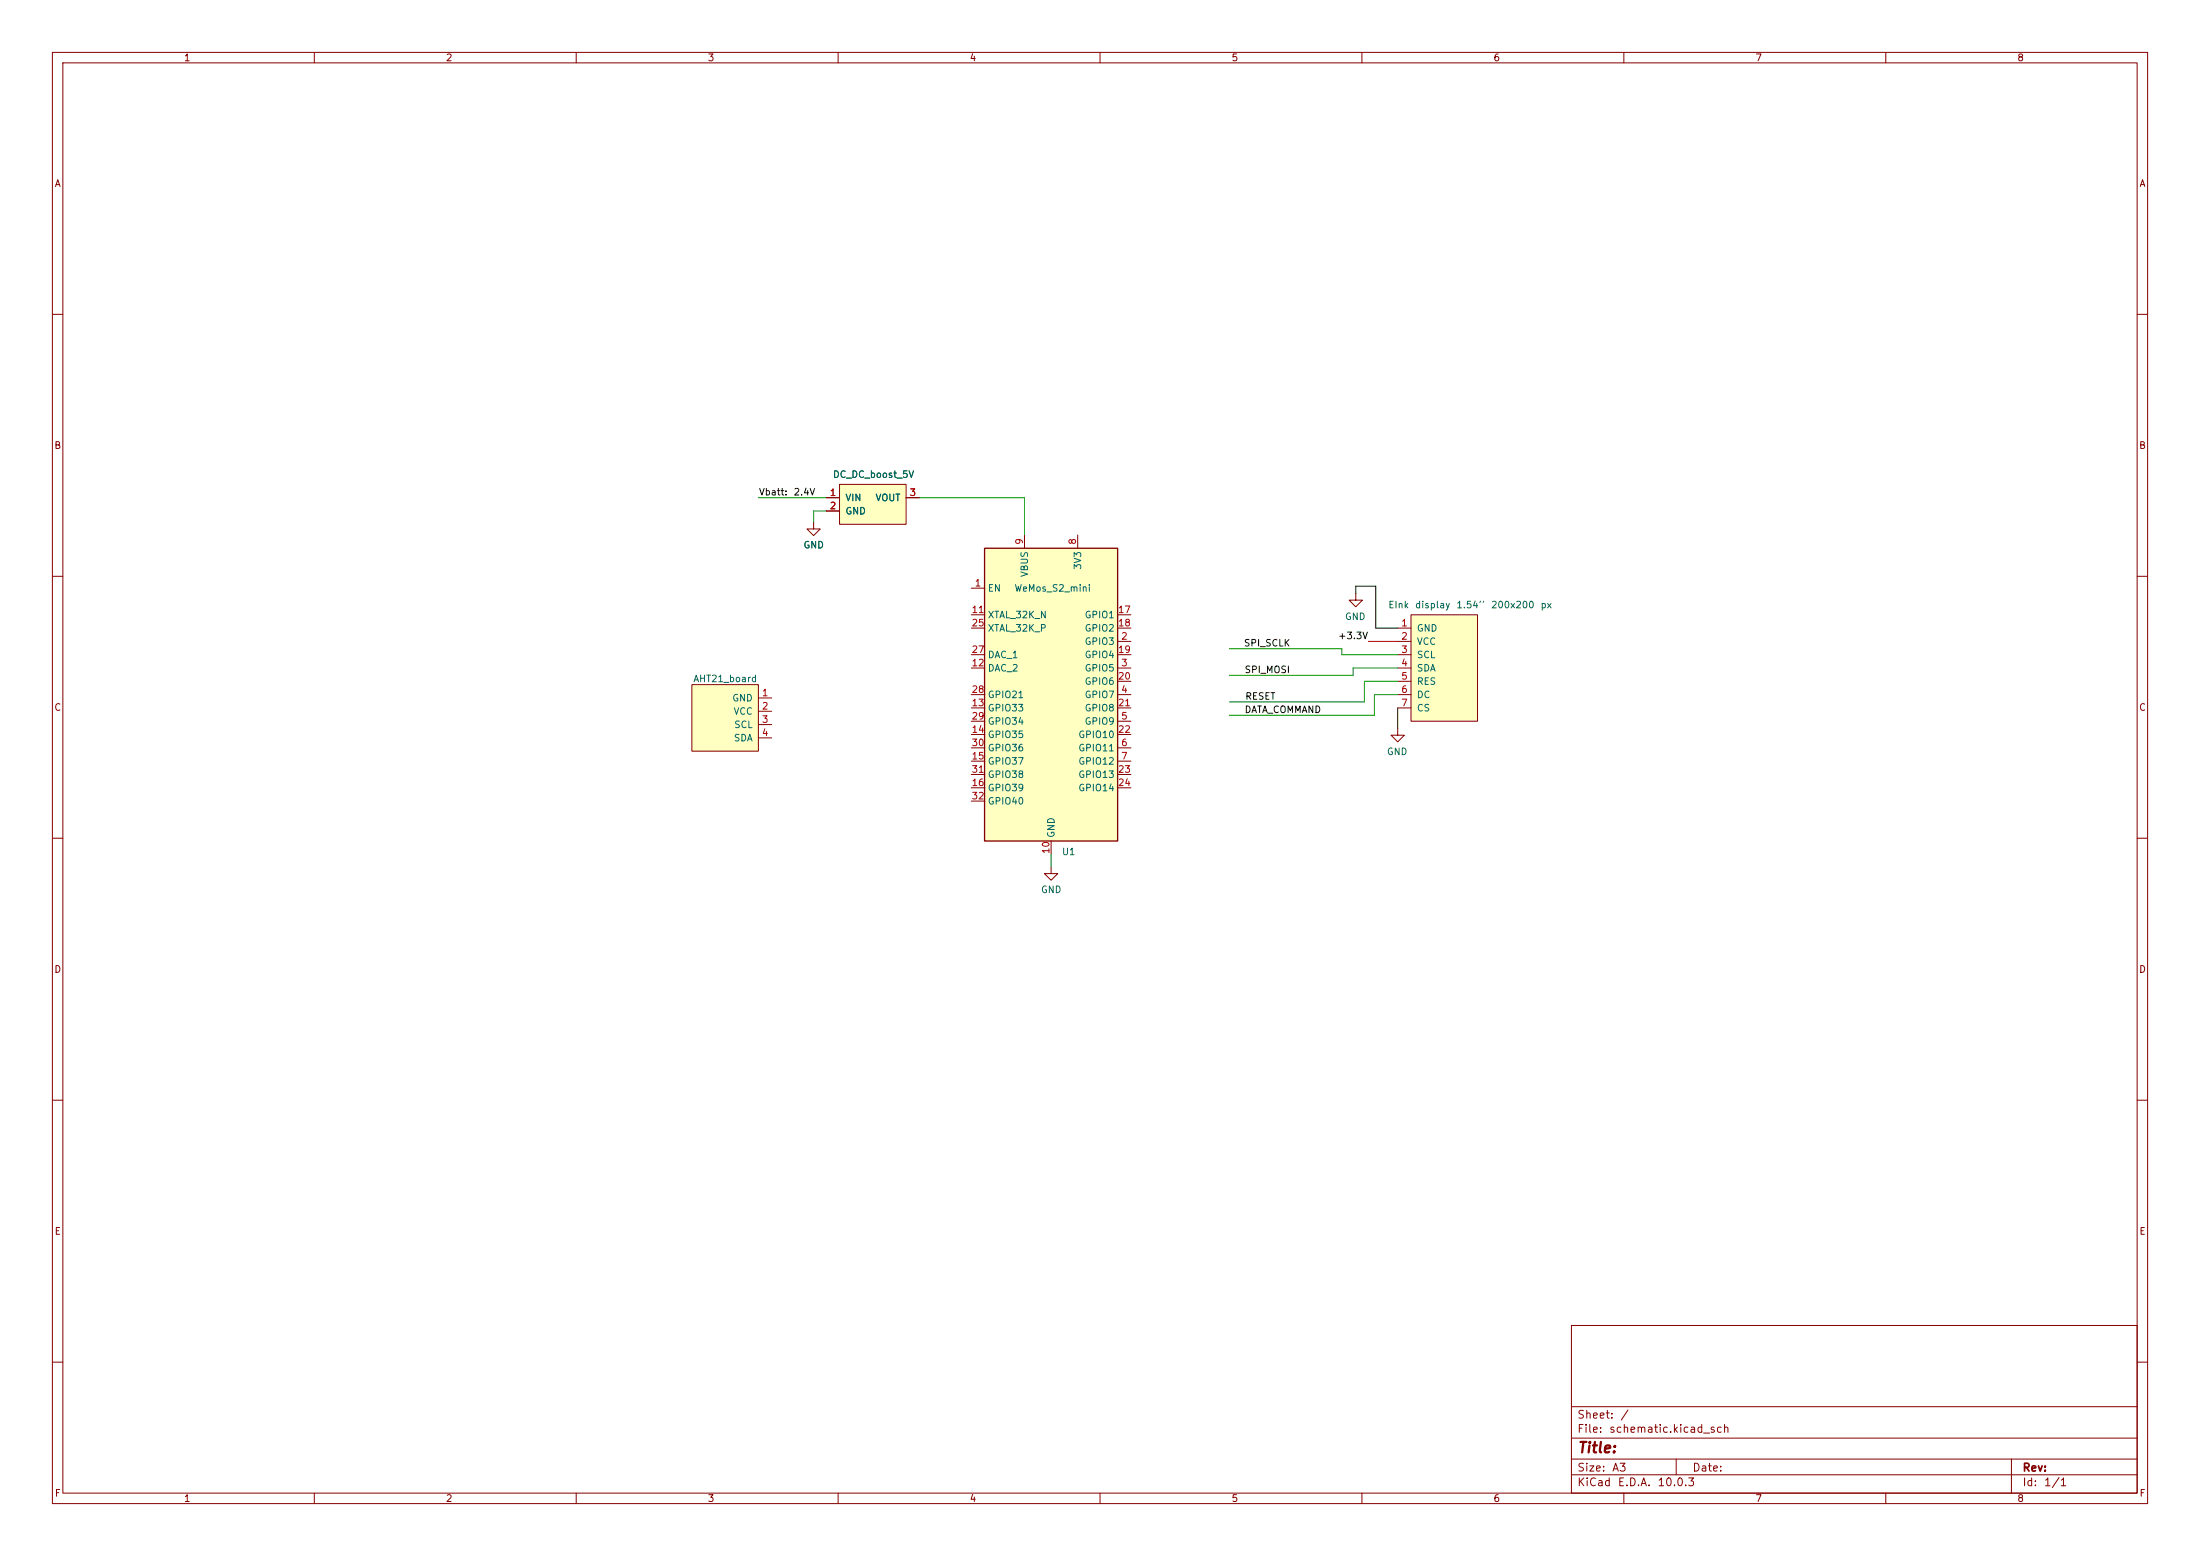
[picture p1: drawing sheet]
<svg xmlns="http://www.w3.org/2000/svg" width="420mm" height="297mm" viewBox="0 0 420 297" stroke-linecap="round" stroke-linejoin="round" font-family="sans-serif">
<g fill="none" stroke="#840000" stroke-width=".19">
<path d="M10 10h400v277h-400zM12 12h396v273h-396zM60 10v2M110 10v2M160 10v2M210 10v2M260 10v2M310 10v2M360 10v2M10 60h2M408 60h2M10 110h2"/>
<path d="M408 110h2M10 160h2M408 160h2M10 210h2M408 210h2M300 253h108v32h-108zM10 260h2M300 278.5h108M300 274.5h108M300 268.5h108M320 278.5v3M384 278.5v6.5"/>
<path d="M408 260h2M60 285v2M110 285v2M160 285v2M210 285v2M260 285v2M300 281.5h108M310 285v2M360 285v2"/>
</g>
<path d="M132.1 130.7h12.7v12.7h-12.7z" fill="#ffffc2"/>
<path d="M132.1 130.7h12.7v12.7h-12.7zM144.8 133.2h2.5M144.8 135.8h2.5M144.8 138.3h2.5M266.8 139.1v1.2h-1.2l1.2 1.3 1.3-1.3h-1.3M144.8 140.8h2.5" fill="none" stroke="#840000" stroke-width=".19"/>
<path d="M188 104.6h25.4v55.9h-25.4z" fill="#ffffc2"/>
<path d="M188 104.6h25.4v55.9h-25.4z" fill="none" stroke="#840000" stroke-width=".25"/>
<g fill="none" stroke="#840000" stroke-width=".19">
<path d="M185.4 112.3h2.6M185.4 117.3h2.6M185.4 119.9h2.6M195.6 102.1v2.5M205.7 102.1v2.5M213.4 117.3h2.5M213.4 119.9h2.5M185.4 127.5h2.6M185.4 132.6h2.6M185.4 137.7h2.6M185.4 135.1h2.6M185.4 125h2.6"/>
<path d="M213.4 122.4h2.5M213.4 127.5h2.5M213.4 132.6h2.5M213.4 137.7h2.5M213.4 135.1h2.5M213.4 125h2.5M213.4 130h2.5M185.4 142.7h2.6M185.4 145.3h2.6M185.4 140.2h2.6M185.4 150.4h2.6M185.4 147.8h2.6"/>
<path d="M185.4 152.9h2.6M213.4 142.7h2.5M213.4 145.3h2.5M213.4 140.2h2.5M213.4 150.4h2.5M213.4 147.8h2.5M200.7 160.5v2.6"/>
</g>
<path d="M269.4 117.3h12.7v20.4h-12.7z" fill="#ffffc2"/>
<path d="M155.3 99.7v1.3h1.3l-1.3 1.2-1.2-1.2h1.2M258.8 113.3v1.3h-1.2l1.2 1.2 1.3-1.2h-1.3M266.8 119.9h2.6M269.4 117.3h12.7v20.4h-12.7zM266.8 122.4h2.6M266.8 125h2.6M266.8 127.5h2.6M266.8 130h2.6M266.8 132.6h2.6M266.8 135.1h2.6M200.7 165.5v1.3h1.2l-1.2 1.2-1.3-1.2h1.3" fill="none" stroke="#840000" stroke-width=".19"/>
<path d="M160.3 92.5h12.7v7.6h-12.7z" fill="#ffffc2"/>
<path d="M157.7 95h2.6M157.7 97.5h2.6M160.3 92.5h12.7v7.6h-12.7zM173 95h2.5" fill="none" stroke="#840000" stroke-width=".19"/>
<path d="M258.8 113.3v-1.4h3.8v8h4.2M266.8 135.1v4" fill="none" stroke="#000" stroke-width=".19"/>
<path d="M144.8 95h12.9M157.7 97.5h-2.4v2.2M175.5 95h20.1v7.1M234.7 123.8h21.5v1.2h10.6M266.8 132.6h-4.4v3.9h-27.7M266.8 130h-6.3v4h-25.8M266.8 127.5h-8.5v1.4h-23.6M200.7 163.1v2.4" fill="none" stroke="#009600" stroke-width=".19"/>
<path d="M261.2 122.4h5.6" fill="none" stroke="#c20000" stroke-width=".19"/>
<text font-size="2" fill="#840000" x="301" y="277.8">Title:</text>
<g font-size="1.5" fill="#840000">
<text x="301" y="273.8">File:</text>
<text x="301" y="271.1">Sheet:</text>
<text x="307.1" y="273.8">schematic.kicad_sch</text>
<text x="309.2" y="271.1">/</text>
<text x="301" y="281.2">Size:</text>
<text x="307.6" y="281.2">A3</text>
<text x="323" y="281.2">Date:</text>
<text x="386" y="281.2">Rev:</text>
<text x="301" y="284">KiCad</text>
<text x="308.7" y="284">E.D.A.</text>
<text x="316.3" y="284">10.0.3</text>
<text x="386" y="284">Id:</text>
<text x="390.1" y="284">1/1</text>
</g>
<g font-size="1.3" fill="#840000">
<text x="35" y="12">1</text>
<text x="85" y="12">2</text>
<text x="135" y="12">3</text>
<text x="185" y="12">4</text>
<text x="235" y="12">5</text>
<text x="285" y="12">6</text>
<text x="335" y="12">7</text>
<text x="385" y="12">8</text>
<text x="10.3" y="36">A</text>
<text x="408.3" y="36">A</text>
<text x="10.3" y="86">B</text>
<text x="408.2" y="86">B</text>
<text x="10.3" y="136">C</text>
<text x="408.2" y="136">C</text>
<text x="10.3" y="186">D</text>
<text x="408.2" y="186">D</text>
<text x="10.3" y="236">E</text>
<text x="408.3" y="236">E</text>
<text x="10.3" y="286">F</text>
<text x="35" y="287">1</text>
<text x="85" y="287">2</text>
<text x="135" y="287">3</text>
<text x="185" y="287">4</text>
<text x="235" y="287">5</text>
<text x="285" y="287">6</text>
<text x="335" y="287">7</text>
<text x="385" y="287">8</text>
<text x="408.3" y="286">F</text>
</g>
<g font-size="1.3" fill="#0f0f0f">
<text x="144.8" y="94.9">Vbatt:</text>
<text x="151.4" y="94.9">2.4V</text>
<text x="237.4" y="123.7">SPI_SCLK</text>
<text x="255.4" y="122.3">+3.3V</text>
<text x="237.5" y="128.8">SPI_MOSI</text>
<text x="237.5" y="136.4">DATA_COMMAND</text>
<text x="237.6" y="133.9">RESET</text>
</g>
<g font-size="1.3" fill="#a90000">
<text x="158.3" y="95">1</text>
<text x="173.5" y="95">3</text>
<text x="158.3" y="97.5">2</text>
<text x="195.6" y="104.1" transform="rotate(-90 195.6 104.1)">9</text>
<text x="205.7" y="104.1" transform="rotate(-90 205.7 104.1)">8</text>
<text x="186" y="112.2">1</text>
<text x="185.4" y="117.3">11</text>
<text x="185.4" y="119.9">25</text>
<text x="213.3" y="117.3">17</text>
<text x="213.3" y="119.9">18</text>
<text x="267.4" y="119.9">1</text>
<text x="185.4" y="124.9">27</text>
<text x="213.3" y="124.9">19</text>
<text x="213.9" y="122.4">2</text>
<text x="267.4" y="122.4">2</text>
<text x="267.4" y="124.9">3</text>
<text x="185.4" y="127.5">12</text>
<text x="213.3" y="130">20</text>
<text x="213.9" y="127.5">3</text>
<text x="267.4" y="127.5">4</text>
<text x="267.4" y="130">5</text>
<text x="145.3" y="133.2">1</text>
<text x="145.3" y="135.7">2</text>
<text x="185.4" y="135.1">13</text>
<text x="185.4" y="132.6">28</text>
<text x="185.4" y="137.6">29</text>
<text x="213.3" y="135.1">21</text>
<text x="213.9" y="132.6">4</text>
<text x="213.9" y="137.6">5</text>
<text x="267.4" y="132.6">6</text>
<text x="267.4" y="135.1">7</text>
<text x="145.3" y="138.3">3</text>
<text x="145.3" y="140.8">4</text>
<text x="185.4" y="140.2">14</text>
<text x="185.4" y="142.7">30</text>
<text x="213.3" y="140.2">22</text>
<text x="213.9" y="142.7">6</text>
<text x="185.4" y="145.3">15</text>
<text x="185.4" y="147.8">31</text>
<text x="213.3" y="147.8">23</text>
<text x="213.9" y="145.3">7</text>
<text x="185.4" y="150.3">16</text>
<text x="185.4" y="152.9">32</text>
<text x="213.3" y="150.3">24</text>
<text x="200.6" y="163.1" transform="rotate(-90 200.6 163.1)">10</text>
</g>
<g font-size="1.3" fill="#006464">
<text x="158.9" y="91.5">DC_DC_boost_5V</text>
<text x="161.3" y="96">VIN</text>
<text x="167" y="96">VOUT</text>
<text x="161.3" y="98.5">GND</text>
<text x="153.3" y="105">GND</text>
<text x="188.5" y="113.2">EN</text>
<text x="193.6" y="113.2">WeMos_S2_mini</text>
<text x="196.6" y="110.3" transform="rotate(-90 196.6 110.3)">VBUS</text>
<text x="206.7" y="108.9" transform="rotate(-90 206.7 108.9)">3V3</text>
<text x="188.5" y="118.3">XTAL_32K_N</text>
<text x="207" y="118.3">GPIO1</text>
<text x="256.7" y="118.6">GND</text>
<text x="264.9" y="116.4">EInk</text>
<text x="270" y="116.4">display</text>
<text x="277.9" y="116.4">1.54''</text>
<text x="284.5" y="116.4">200x200</text>
<text x="294" y="116.4">px</text>
<text x="188.5" y="120.9">XTAL_32K_P</text>
<text x="188.5" y="125.9">DAC_1</text>
<text x="207" y="123.4">GPIO3</text>
<text x="207" y="120.9">GPIO2</text>
<text x="207" y="125.9">GPIO4</text>
<text x="270.4" y="120.9">GND</text>
<text x="270.4" y="123.4">VCC</text>
<text x="270.4" y="125.9">SCL</text>
<text x="132.3" y="130.5">AHT21_board</text>
<text x="188.5" y="128.5">DAC_2</text>
<text x="207" y="128.5">GPIO5</text>
<text x="207" y="131">GPIO6</text>
<text x="270.4" y="128.5">SDA</text>
<text x="270.4" y="131">RES</text>
<text x="139.7" y="134.2">GND</text>
<text x="139.9" y="136.7">VCC</text>
<text x="188.5" y="136.1">GPIO33</text>
<text x="188.5" y="133.6">GPIO21</text>
<text x="207" y="133.6">GPIO7</text>
<text x="207" y="136.1">GPIO8</text>
<text x="270.4" y="133.6">DC</text>
<text x="270.4" y="136.1">CS</text>
<text x="140" y="141.8">SDA</text>
<text x="140.1" y="139.3">SCL</text>
<text x="188.5" y="141.2">GPIO35</text>
<text x="188.5" y="138.6">GPIO34</text>
<text x="188.5" y="143.7">GPIO36</text>
<text x="205.8" y="143.7">GPIO11</text>
<text x="205.8" y="141.2">GPIO10</text>
<text x="207" y="138.6">GPIO9</text>
<text x="188.5" y="146.3">GPIO37</text>
<text x="188.5" y="148.8">GPIO38</text>
<text x="205.8" y="146.3">GPIO12</text>
<text x="205.8" y="148.8">GPIO13</text>
<text x="264.7" y="144.4">GND</text>
<text x="188.5" y="151.3">GPIO39</text>
<text x="188.5" y="153.9">GPIO40</text>
<text x="205.8" y="151.3">GPIO14</text>
<text x="201.6" y="160" transform="rotate(-90 201.6 160)">GND</text>
<text x="202.6" y="163.5">U1</text>
<text x="198.6" y="170.8">GND</text>
</g>
</svg>
